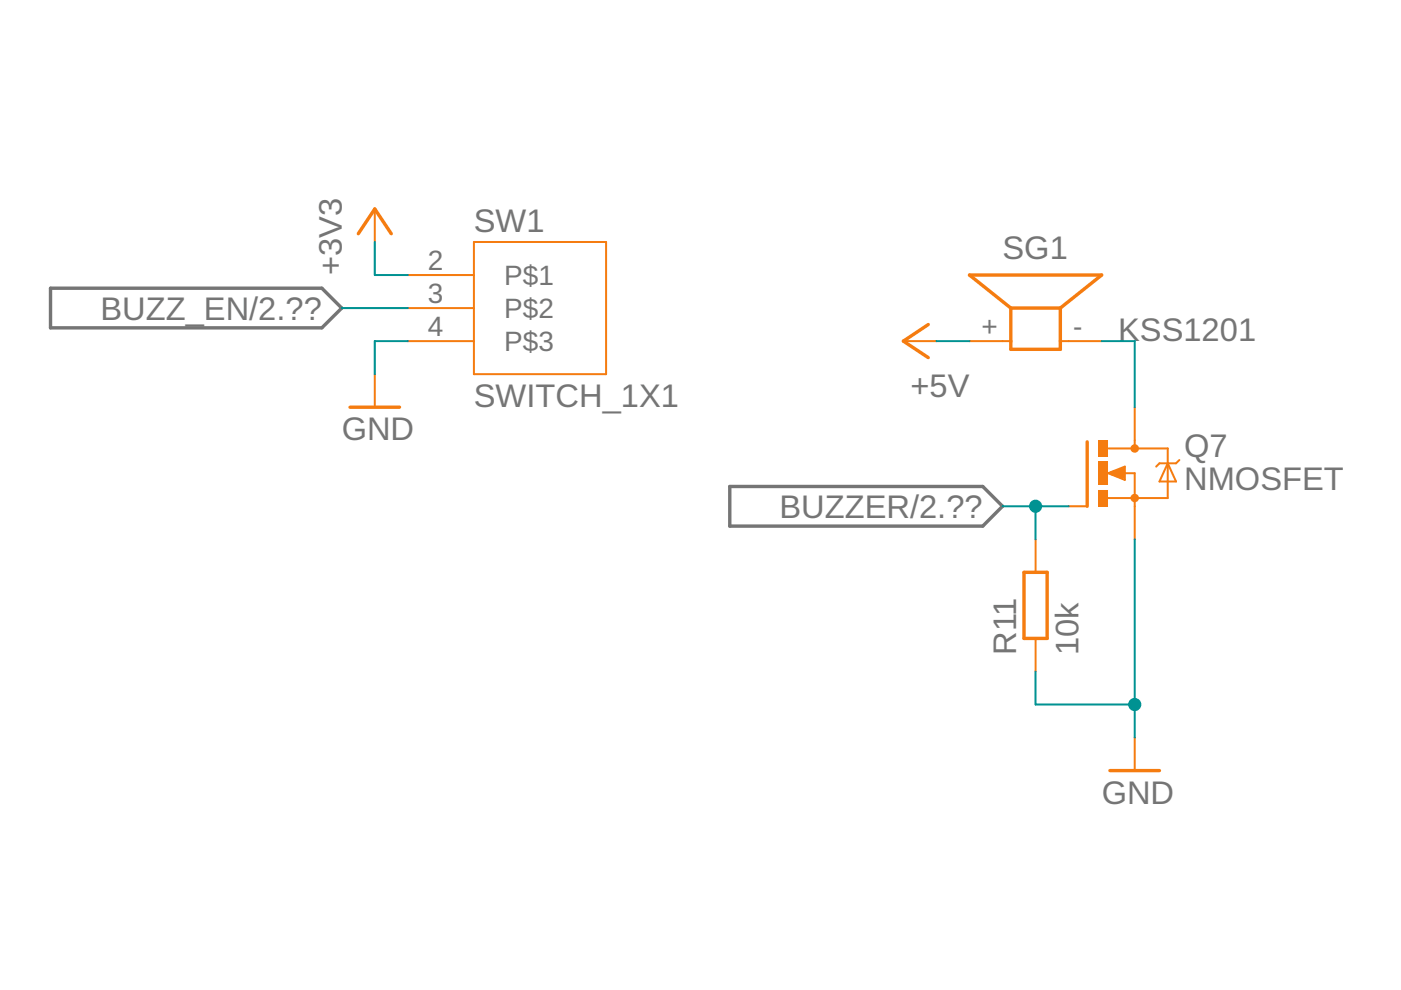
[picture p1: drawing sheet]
<svg xmlns="http://www.w3.org/2000/svg" width="297mm" height="210mm" viewBox="0 0 297 210" stroke-linecap="round" stroke-linejoin="round" font-family="sans-serif">
<path d="M10.7 61.1h57.5l4.3 4.2-4.3 4.2h-57.5zM154.7 103.1h53.7l4.2 4.2-4.2 4.2h-53.7z" fill="none" stroke="#757575" stroke-width=".72"/>
<g fill="none" stroke="#f57c10" stroke-width=".42">
<path d="M86.5 58.3h14M100.5 51.3h28v28h-28zM79.5 79.3v7M86.5 65.3h14M86.5 72.3h14M205.5 72.3h8.8M224.8 72.3h8.8M235.1 95.1h12.5v10.5h-12.6M240.6 93.3v1.8M247.6 98.2l1.7 3.9h-3.5zM250 97.5l-.7 .7h-3.5l-.7 .7M226.6 107.3h3.9"/>
<path d="M235 100.3l3.5-1.4v2.8zM238.1 100.3h2.5v7"/>
</g>
<path d="M214.3 65.3v8.8h10.5v-8.8M214.3 65.3h10.5M214.3 65.3l-8.8-7h28.1l-8.8 7M74.2 86.3h10.5M230.5 93.7v13.6" fill="none" stroke="#f57c10" stroke-width=".72"/>
<path d="M238.1 99.6l-2.4 .7 2.4 .7v-.7h-.7" fill="none" stroke="#f57c10" stroke-width=".85"/>
<g fill="#f57c10">
<path d="M232.9 103.8h2.1v3.6h-2.1z" fill-rule="evenodd"/>
<path d="M232.9 93.3h2.1v3.5h-2.1z" fill-rule="evenodd"/>
<path d="M232.9 97.9h2.1v4.9h-2.1z" fill-rule="evenodd"/>
<circle cx="240.6" cy="105.6" r=".91"/>
<circle cx="240.6" cy="95.1" r=".91"/>
</g>
<g fill="#f57c10">
<path d="M239.7 105.6a.91 .91 0 0 1 1.8 0 .91 .91 0 0 1-1.8 0zM239.7 105.6a.91 .91 0 0 0 1.8 0 .91 .91 0 0 0-1.8 0z"/>
<path d="M239.7 95.1a.92 .92 0 0 1 1.8 0 .92 .92 0 0 1-1.8 0zM239.7 95.1a.91 .91 0 0 0 1.8 0 .91 .91 0 0 0-1.8 0z"/>
<path d="M232.9 103.8h2.1v3.6h-2.1zM232.9 103.8v3.6h2.1v-3.6z"/>
<path d="M232.9 93.3h2.1v3.5h-2.1zM232.9 93.3v3.5h2.1v-3.5z"/>
<path d="M232.9 97.9h2.1v4.9h-2.1zM232.9 97.9v4.9h2.1v-4.9z"/>
</g>
<path d="M79.5 44.3v7M191.5 72.3h7M240.6 86.3v7M219.6 114.3v7M240.6 107.3v7M219.6 135.4v7M240.6 156.4v7" fill="none" stroke="#f57c10" stroke-width=".42"/>
<path d="M76 49.6l3.5-5.3 3.5 5.3M196.8 68.8l-5.3 3.5 5.3 3.5M217.1 121.3h4.9v14.1h-4.9zM235.3 163.4h10.5" fill="none" stroke="#f57c10" stroke-width=".72"/>
<path d="M86.5 72.3h-7v7M240.6 114.3v42.1M219.6 142.4v7h21" fill="none" stroke="#009292" stroke-width=".42"/>
<circle cx="240.6" cy="149.4" r="1.4" fill="#009292"/>
<path d="M239.2 149.4a1.4 1.4 0 0 1 2.8 0 1.4 1.4 0 0 1-2.8 0zM239.2 149.4a1.4 1.4 0 0 0 2.8 0 1.4 1.4 0 0 0-2.8 0z" fill="#009292"/>
<path d="M72.5 65.3h14M198.5 72.3h7M233.6 72.3h7v14M212.6 107.3h14M219.6 107.3v7" fill="none" stroke="#009292" stroke-width=".42"/>
<circle cx="219.6" cy="107.3" r="1.4" fill="#009292"/>
<path d="M218.2 107.3a1.4 1.4 0 0 1 2.8 0 1.4 1.4 0 0 1-2.8 0zM218.2 107.3a1.4 1.4 0 0 0 2.8 0 1.4 1.4 0 0 0-2.8 0z" fill="#009292"/>
<path d="M79.5 51.3v7h7" fill="none" stroke="#009292" stroke-width=".42"/>
<g font-size="6.9" fill="#757575">
<text x="100.5" y="49.2">SW1</text>
<text x="72.5" y="58.3" transform="rotate(-90 72.5 58.3)">+3V3</text>
<text x="212.6" y="54.8">SG1</text>
<text x="21.3" y="67.8">BUZZ_EN/2.??</text>
<text x="237.1" y="72.3">KSS1201</text>
<text x="100.5" y="86.3">SWITCH_1X1</text>
<text x="193" y="84.2">+5V</text>
<text x="72.5" y="93.3">GND</text>
<text x="251.1" y="96.8">Q7</text>
<text x="251.1" y="103.8">NMOSFET</text>
<text x="165.3" y="109.8">BUZZER/2.??</text>
<text x="215.4" y="138.9" transform="rotate(-90 215.4 138.9)">R11</text>
<text x="228.7" y="138.9" transform="rotate(-90 228.7 138.9)">10k</text>
<text x="233.6" y="170.4">GND</text>
</g>
<g font-size="5.9" fill="#757575">
<text x="90.7" y="57.3">2</text>
<text x="90.7" y="64.3">3</text>
<text x="106.9" y="60.4">P$1</text>
<text x="90.7" y="71.3">4</text>
<text x="106.9" y="67.4">P$2</text>
<text x="208.1" y="71.3">+</text>
<text x="227.6" y="71.3">-</text>
<text x="106.9" y="74.4">P$3</text>
</g>
</svg>
